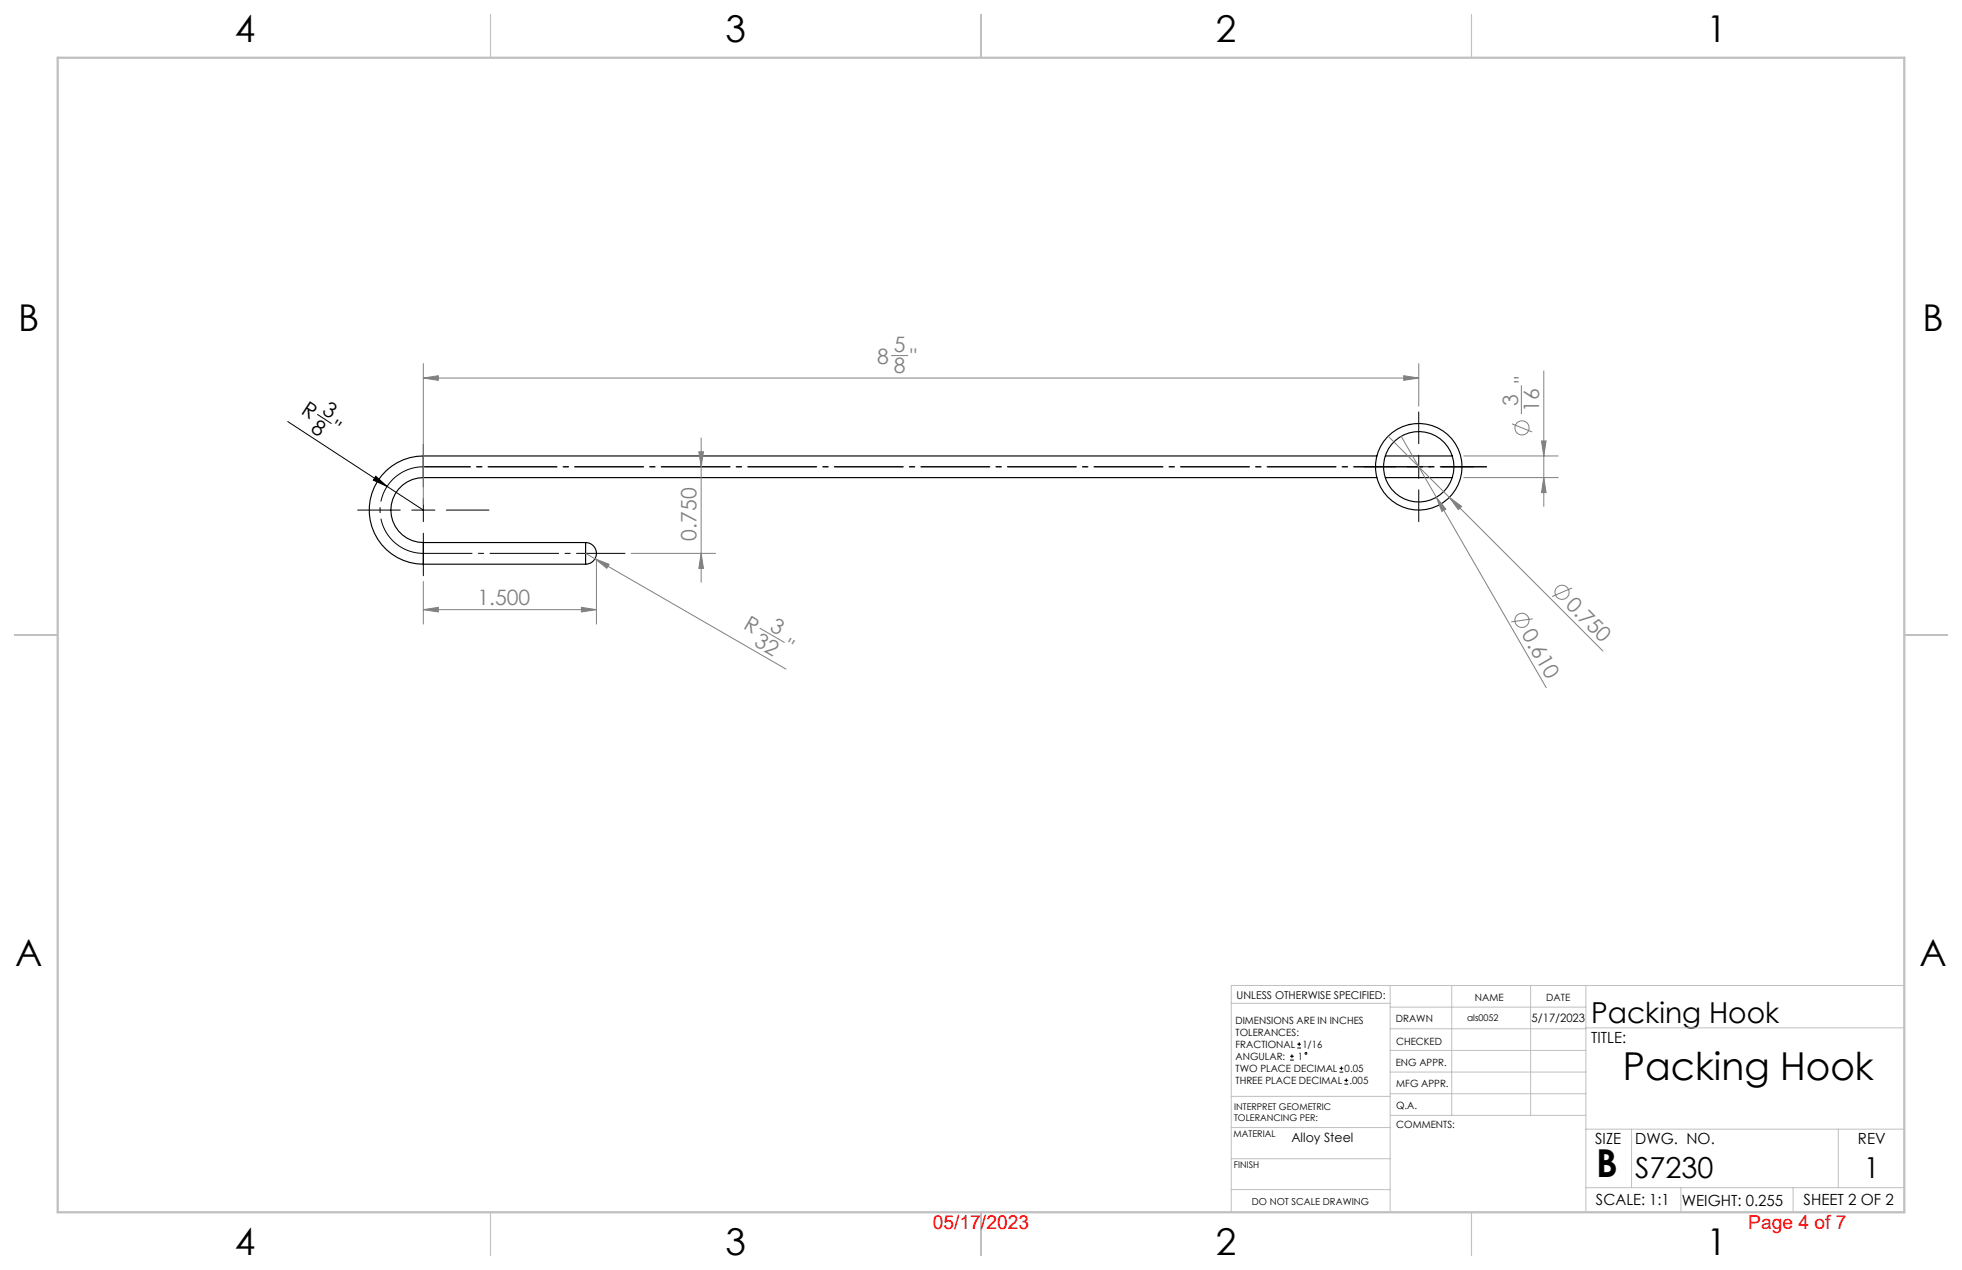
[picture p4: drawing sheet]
<svg xmlns="http://www.w3.org/2000/svg" width="432mm" height="279mm" viewBox="0 0 432 279" stroke-linecap="round" stroke-linejoin="round" font-family="sans-serif">
<g fill="none" stroke="#000" stroke-width=".25">
<path d="M310.3 93.4h-.1M93.2 105.1a7.1 7.1 0 0 0-7.2 7.1 7.1 7.1 0 0 0 7.2 7.2M93.2 100.3a11.9 11.9 0 0 0-11.9 11.9 11.9 11.9 0 0 0 11.9 11.9M93.2 119.4v4.7M93.2 100.3v4.8M93.2 119.4h35.7M93.2 105.1h209.8M93.2 100.3h209.8M128.9 119.4a2.38 2.38 0 0 1 2.4 2.3 2.38 2.38 0 0 1-2.4 2.4M128.9 119.4v4.7M304.9 105.1h14.7M304.9 100.3h14.7"/>
<path d="M93.2 124.1h35.7"/>
<circle cx="312.2" cy="102.7" r="9.5"/>
<circle cx="312.2" cy="102.7" r="7.7"/>
</g>
<g fill="none" stroke="#808080" stroke-width=".22">
<path d="M93.2 80v30.9M196.2 78.2h3.6M312.2 80v9.4M93.2 83.2h219M93.2 83.2l3.3-.5v1zM153.8 99.4h1l-.5 3.3zM154.3 96.3v31.8M305.5 96l13.5 13.4M308.4 96l7.7 13.4M308.9 82.7l3.3 .5-3.3 .5zM332.7 93.2l4.5 1.8M334.8 84.9v6.2"/>
<path d="M339.3 97h1l-.5 3.3zM339.8 81.6v29.8M316.1 109.4l2.1 2.6-.9 .5zM316.1 109.4l24.2 41.9M319 109.4l2.7 2-.7 .7zM319 109.4l33.8 33.8M322.1 100.3h20.8M322.1 105.1h20.8M339.8 105.1l.5 3.3h-1zM93.2 127.9v9.4M93.2 134.1h38.1M93.2 134.1l3.3-.5v1z"/>
<path d="M128 133.6l3.3 .5-3.3 .5zM128.9 121.7l44.1 25.5M130.9 122.9l3.2 1.2-.5 .9zM131.3 123v14.3M138.9 121.7h18.6M154.3 121.7l.5 3.3h-1zM167.3 138.2l5.3 3.1M337.3 136.1l-4.7 .7M346 129.4l-4.4 1.8"/>
<circle cx="335" cy="94.1" r="1.56"/>
<circle cx="334.9" cy="136.5" r="1.56"/>
<circle cx="343.8" cy="130.3" r="1.56"/>
</g>
<g fill="none" stroke="#000" stroke-width=".22">
<path d="M63.3 92.7l21.9 14.3M69.9 91.2l3 2M93.2 97.8v9.3M312.2 90.6v7M78.7 112.2h9.4M82.7 104.8l2.5 2.2-3.1-1.4zM85.2 107l8 5.2M90.6 112.2h5.1M93.2 109.7v5.1M93.2 117.3v9.4M98.2 112.2h9.4M300.2 102.7h7"/>
<path d="M309.7 102.7h5.1M312.2 100.2v5M312.2 107.8v7M317.3 102.7h7M283.9 233.2h.8M283.9 232.4h.8M284.3 232v.8M285.5 230.6h.8M285.5 229.7h.8M285.9 229.3v.8M294.8 235.9h.8M294.8 235h.8"/>
<path d="M295.2 234.6v.8M295.9 238.5h.8M295.9 237.7h.8M296.3 237.3v.8"/>
<circle cx="287.4" cy="231.7" r=".21"/>
</g>
<path d="M93.2 102.7a9.5 9.5 0 0 0-9.6 9.5 9.5 9.5 0 0 0 9.6 9.5" fill="none" stroke="#000" stroke-width=".22" stroke-dasharray="15.2 1.3 1.3 1.3" stroke-dashoffset="2.2" stroke-linecap="butt"/>
<path d="M327.2 102.7h-233.8" fill="none" stroke="#000" stroke-width=".22" stroke-dasharray="15.2 1.3 1.3 1.3" stroke-dashoffset="5" stroke-linecap="butt"/>
<path d="M327.2 102.7h-234" fill="none" stroke="#000" stroke-width=".22" stroke-dasharray="15.2 1.3 1.3 1.3" stroke-dashoffset="4.9" stroke-linecap="butt"/>
<path d="M93.2 121.7h44.4" fill="none" stroke="#000" stroke-width=".22" stroke-dasharray="15.2 1.3 1.3 1.3" stroke-dashoffset="4.4" stroke-linecap="butt"/>
<g fill="none" stroke="#c0c0c0" stroke-width=".22">
<path d="M305.9 216.8v49.9M319.5 216.8v28.6M336.9 216.8v28.6M349 216.8v49.9M419.1 216.8h-148.1v49.9M271 220.7h34.9M305.9 231.1h43.1M305.9 226.3h43.1M305.9 221.6h43.1M305.9 235.9h43.1M349 226.1h70.1M271 254.9h34.9"/>
<path d="M271 248.1h35.1M271 241.2h35.1M305.9 240.6h43.1M306.1 245.4h42.9M349 248.4h70.1M359.1 248.4v12.9M404.6 248.4v12.9M271 261.7h34.9M349 261.3h70.1M369.9 261.3v5.4M394.6 261.3v5.4"/>
</g>
<path d="M107.9 3.2v9.5M215.9 3.2v9.5M323.8 3.2v9.5M3.2 139.7h9.5M419.1 139.7h9.5M107.9 266.7v9.5M215.9 266.7v9.5M323.8 266.7v9.5" fill="none" stroke="#c0c0c0" stroke-width=".25"/>
<path d="M12.7 12.7h406.4v254h-406.4z" fill="none" stroke="#c0c0c0" stroke-width=".5"/>
<path d="M82.7 104.8l2.5 2.2-3.1-1.4z" fill="#000"/>
<g fill="#808080">
<path d="M316.1 109.4l2.1 2.6-.9 .5z"/>
<path d="M319 109.4l2.7 2-.7 .7z"/>
<path d="M130.9 122.9l3.2 1.2-.5 .9z"/>
<path d="M93.2 83.2l3.3-.5v1zM308.9 82.7l3.3 .5-3.3 .5zM93.2 134.1l3.3-.5v1zM128 133.6l3.3 .5-3.3 .5z"/>
<path d="M154.3 121.7l.5 3.3h-1zM153.8 99.4h1l-.5 3.3z"/>
<path d="M339.3 97h1l-.5 3.3zM339.8 105.1l.5 3.3h-1z"/>
</g>
<g font-size="8.5">
<text x="357.2" y="237.7">Packing Hook</text>
<text x="351.3" y="259">B</text>
</g>
<g font-size="8.1">
<text x="51.7" y="9.3">4</text>
<text x="159.7" y="9.3">3</text>
<text x="267.6" y="9.3">2</text>
<text x="375.6" y="9.3">1</text>
<text x="4" y="72.8">B</text>
<text x="423.1" y="72.8">B</text>
<text x="3.3" y="212.5">A</text>
<text x="422.4" y="212.5">A</text>
<text x="51.7" y="276">4</text>
<text x="159.7" y="276">3</text>
<text x="267.6" y="276">2</text>
<text x="375.6" y="276">1</text>
</g>
<g font-size="6.3">
<text x="350.2" y="225">Packing Hook</text>
<text x="359.9" y="259.1">S7230</text>
<text x="410.2" y="259.1">1</text>
</g>
<g font-size="4.7" fill="#808080">
<text x="196.7" y="77.5">5</text>
<text x="193.1" y="80.1">8</text>
<text x="196.7" y="82.2">8</text>
<text x="200.3" y="80.1">&quot;</text>
<text x="334.1" y="89.2" transform="rotate(-90 334.1 89.2)">3</text>
<text x="336.7" y="84.3" transform="rotate(-90 336.7 84.3)">&quot;</text>
<text x="338.7" y="90.5" transform="rotate(-90 338.7 90.5)">16</text>
<text x="153.3" y="118.9" transform="rotate(-90 153.3 118.9)">0.750</text>
<text x="105.1" y="133.1">1.500</text>
<text x="344.4" y="133.3" transform="rotate(45 344.4 133.3)">0.750</text>
<text x="163.4" y="138.2" transform="rotate(30 163.4 138.2)">R</text>
<text x="165.7" y="141.9" transform="rotate(30 165.7 141.9)">32</text>
<text x="169.2" y="138.5" transform="rotate(30 169.2 138.5)">3</text>
<text x="172.1" y="143.2" transform="rotate(30 172.1 143.2)">&quot;</text>
<text x="334.7" y="139.6" transform="rotate(60 334.7 139.6)">0.610</text>
</g>
<g font-size="4.7">
<text x="66.1" y="90.9" transform="rotate(33 66.1 90.9)">R</text>
<text x="68.2" y="94.8" transform="rotate(33 68.2 94.8)">8</text>
<text x="70.7" y="90.9" transform="rotate(33 70.7 90.9)">3</text>
<text x="72.3" y="95" transform="rotate(33 72.3 95)">&quot;</text>
</g>
<g font-size="4.2" fill="#f00">
<text x="205.3" y="270.5">05/17/2023</text>
<text x="384.7" y="270.5">Page 4 of 7</text>
</g>
<g font-size="3.4">
<text x="350.2" y="229.5">TITLE:</text>
<text x="351.1" y="251.6">SIZE</text>
<text x="359.9" y="251.6">DWG. NO.</text>
<text x="408.9" y="251.7">REV</text>
<text x="351.2" y="265.2">SCALE: 1:1</text>
<text x="370.1" y="265.3">WEIGHT: 0.255</text>
<text x="396.9" y="265.2">SHEET 2 OF 2</text>
</g>
<text font-size="2.8" x="284.2" y="251.1">Alloy Steel</text>
<text font-size="2.5" x="337.1" y="224.9">5/17/2023</text>
<text font-size="2.4" x="272.2" y="219.7">UNLESS OTHERWISE SPECIFIED:</text>
<g font-size="2.2">
<text x="324.6" y="220.2">NAME</text>
<text x="340.3" y="220.2">DATE</text>
<text x="271.9" y="225.3">DIMENSIONS ARE IN INCHES</text>
<text x="271.9" y="227.9">TOLERANCES:</text>
<text x="307.2" y="224.9">DRAWN</text>
<text x="271.9" y="230.6">FRACTIONAL</text>
<text x="271.9" y="233.2">ANGULAR:</text>
<text x="285.6" y="233.2">1</text>
<text x="286.6" y="230.6">1/16</text>
<text x="307.3" y="229.8">CHECKED</text>
<text x="271.9" y="235.9">TWO PLACE DECIMAL</text>
<text x="271.9" y="238.5">THREE PLACE DECIMAL</text>
<text x="295.9" y="235.9">0.05</text>
<text x="297" y="238.5">.005</text>
<text x="307.2" y="234.5">ENG APPR.</text>
<text x="307.3" y="239.2">MFG APPR.</text>
<text x="307.3" y="243.9">Q.A.</text>
<text x="307.3" y="248.1">COMMENTS:</text>
</g>
<text font-size="2.1" x="275.5" y="265.1">DO NOT SCALE DRAWING</text>
<g font-size="2">
<text x="322.9" y="224.7">als0052</text>
<text x="271.6" y="244.1">INTERPRET GEOMETRIC</text>
<text x="271.5" y="250.2">MATERIAL</text>
<text x="271.6" y="246.6">TOLERANCING PER:</text>
<text x="271.5" y="257">FINISH</text>
</g>
</svg>
